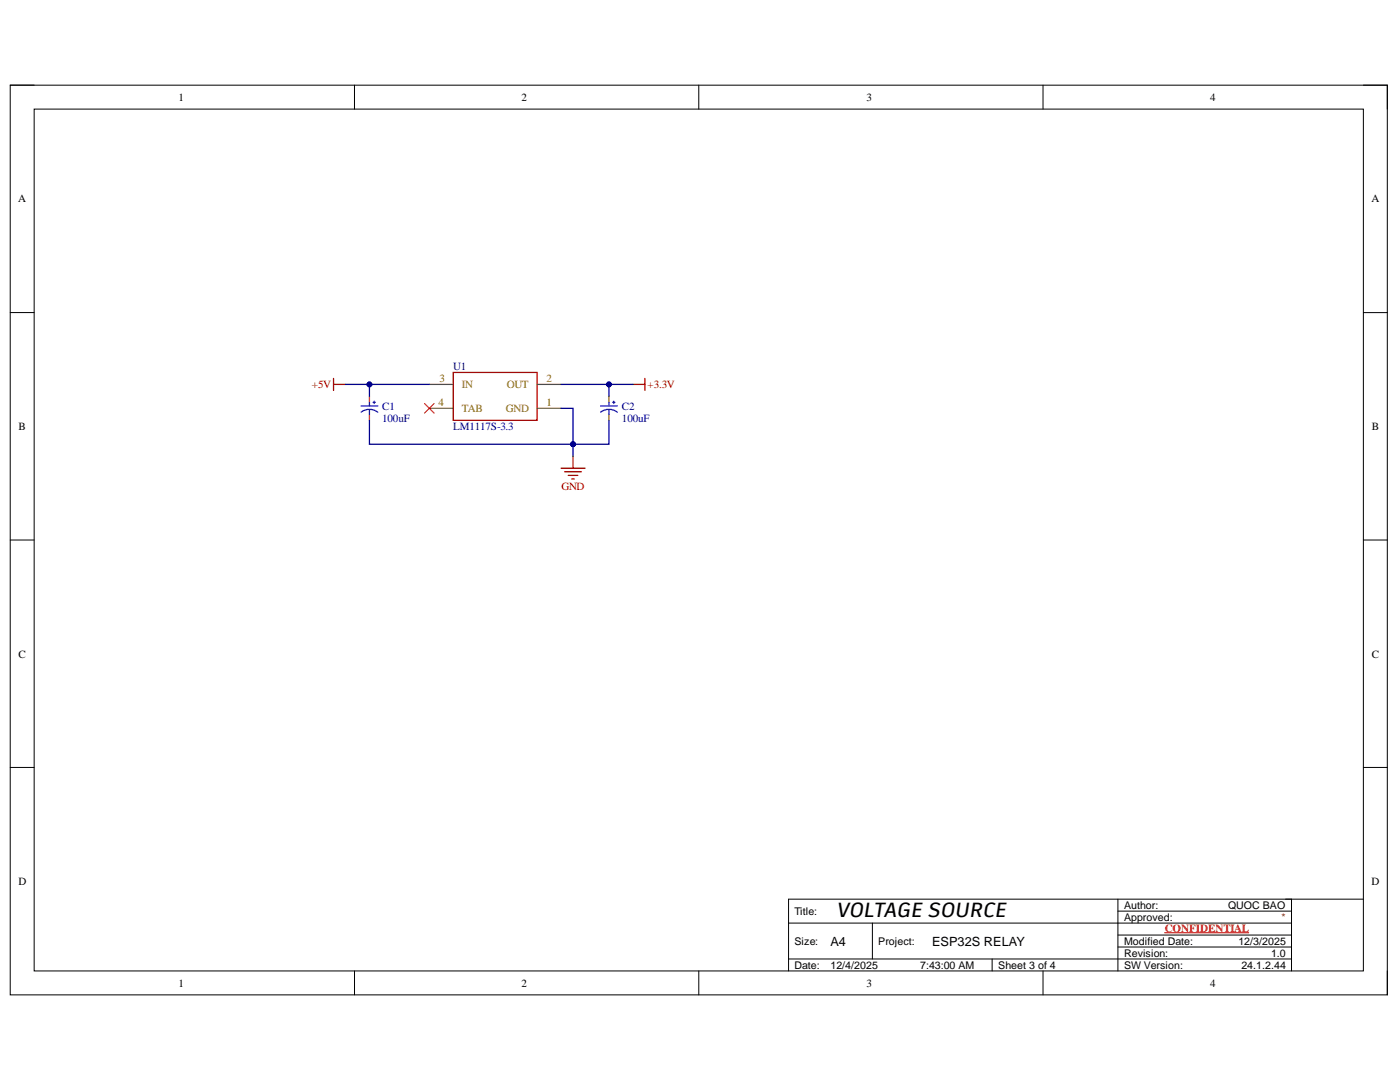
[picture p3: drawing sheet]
<svg xmlns="http://www.w3.org/2000/svg" width="279mm" height="216mm" viewBox="0 0 279 216" stroke-linecap="round" stroke-linejoin="round" font-family="sans-serif">
<path d="M2 17h274.9v181.5h-274.9z" fill="none" stroke="#000" stroke-width=".2"/>
<path d="M6.8 21.8h265.3v171.9h-265.3z" fill-rule="evenodd" fill="#fff"/>
<g fill="none" stroke="#000" stroke-width=".2">
<path d="M2 17h4.8M70.7 17v4.8M139.5 17v4.8M208.2 17v4.8M272.1 17h4.8v4.8M6.8 21.8h265.3v171.9h-265.3zM2 62.4h4.8M272.1 62.4h4.8M2 107.8h4.8M272.1 107.8h4.8M2 153.1h4.8M272.1 153.1h4.8"/>
<path d="M223.1 179.4v14.3M257.7 179.4v14.3M272.1 179.4h-114.7v14.3M70.7 193.7v4.8M139.5 193.7v4.8M157.4 184.2h100.3M157.4 191.4h100.3M174.1 184.2v7.2M198 191.4v2.3M208.2 193.7v4.8M223.1 181.8h34.6M223.1 186.6h34.6"/>
<path d="M223.1 189h34.6M276.9 193.7v4.8"/>
</g>
<path d="M232.4 186.1h16.8" fill="none" stroke="#f00" stroke-width=".2"/>
<path d="M90.5 74.3h16.7v9.6h-16.7z" fill-rule="evenodd" fill="#fff"/>
<path d="M66.6 75.5v2.4M66.6 76.7h2.4M90.5 74.3h16.7v9.6h-16.7zM126.3 76.7h2.4M128.7 75.5v2.4M112 93.4h4.8M112.7 94.1h3.3M113.4 94.9h1.9M114.1 95.6h.5M114.4 91v2.4" fill="none" stroke="#800000" stroke-width=".25"/>
<path d="M85.7 76.7h4.8M107.2 76.7h4.8M85.7 81.5h4.8M107.2 81.5h4.8" fill="none" stroke="#7f6000" stroke-width=".25"/>
<path d="M84.7 80.5l1.9 1.9M86.6 80.5l-1.9 1.9" fill="none" stroke="#f00" stroke-width=".2"/>
<path d="M73.7 79.1v1.2M121.5 79.1v1.2M73.7 82.7v1.2M121.5 82.7v1.2" fill="none" stroke="#b45f06" stroke-width=".25"/>
<path d="M72.1 81h3.3M72.1 82.2a2.69 2.69 0 0 1 3.3 .1M73.7 80.3v.7M73.7 81.7v1M74.4 80.3h.5M74.7 80v.5M119.9 81h3.3M119.9 82.2a2.69 2.69 0 0 1 3.3 .1M121.5 80.3v.7M121.5 81.7v1M122.2 80.3h.5M122.5 80v.5" fill="none" stroke="#00f" stroke-width=".25"/>
<path d="M85.7 76.7h-12v2.4" fill="none" stroke="#000080" stroke-width=".25"/>
<circle cx="73.7" cy="76.7" r=".48" fill="#000080"/>
<circle cx="73.7" cy="76.7" r=".48" fill="none" stroke="#000080" stroke-width=".2"/>
<path d="M112 76.7h9.5v2.4" fill="none" stroke="#000080" stroke-width=".25"/>
<circle cx="121.5" cy="76.7" r=".48" fill="#000080"/>
<circle cx="121.5" cy="76.7" r=".48" fill="none" stroke="#000080" stroke-width=".2"/>
<path d="M73.7 83.9v4.7h47.8v-4.7" fill="none" stroke="#000080" stroke-width=".25"/>
<circle cx="114.4" cy="88.6" r=".48" fill="#000080"/>
<circle cx="114.4" cy="88.6" r=".48" fill="none" stroke="#000080" stroke-width=".2"/>
<path d="M112 81.5h2.4v7.1" fill="none" stroke="#000080" stroke-width=".25"/>
<circle cx="114.4" cy="88.6" r=".48" fill="#000080"/>
<circle cx="114.4" cy="88.6" r=".48" fill="none" stroke="#000080" stroke-width=".2"/>
<path d="M114.4 88.6v2.4" fill="none" stroke="#000080" stroke-width=".25"/>
<circle cx="114.4" cy="88.6" r=".48" fill="#000080"/>
<circle cx="114.4" cy="88.6" r=".48" fill="none" stroke="#000080" stroke-width=".2"/>
<path d="M69 76.7h4.7" fill="none" stroke="#000080" stroke-width=".25"/>
<circle cx="73.7" cy="76.7" r=".48" fill="#000080"/>
<circle cx="73.7" cy="76.7" r=".48" fill="none" stroke="#000080" stroke-width=".2"/>
<path d="M121.5 76.7h4.8" fill="none" stroke="#000080" stroke-width=".25"/>
<circle cx="121.5" cy="76.7" r=".48" fill="#000080"/>
<circle cx="121.5" cy="76.7" r=".48" fill="none" stroke="#000080" stroke-width=".2"/>
<text font-size="4.1" x="166.9" y="182.9">VOLTAGE SOURCE</text>
<g font-size="2.5">
<text x="165.7" y="188.7">A4</text>
<text x="186" y="188.7">ESP32S RELAY</text>
</g>
<g font-size="2.2">
<text x="35.6" y="20.1">1</text>
<text x="104.1" y="20.1">2</text>
<text x="172.9" y="20.1">3</text>
<text x="241.5" y="20.1">4</text>
<text x="3.6" y="40.4">A</text>
<text x="273.7" y="40.4">A</text>
<text x="3.7" y="85.8">B</text>
<text x="273.8" y="85.8">B</text>
<text x="3.7" y="131.2">C</text>
<text x="273.8" y="131.2">C</text>
<text x="3.7" y="176.6">D</text>
<text x="273.7" y="176.6">D</text>
<text x="35.6" y="196.9">1</text>
<text x="104.1" y="196.9">2</text>
<text x="172.9" y="196.9">3</text>
<text x="241.5" y="196.9">4</text>
</g>
<g font-size="2.2" fill="#800000">
<text x="62.2" y="77.5">+5V</text>
<text x="129.2" y="77.5">+3.3V</text>
<text x="112" y="97.8">GND</text>
</g>
<g font-size="2.2" fill="#7f6000">
<text x="87.7" y="76.2">3</text>
<text x="92.2" y="77.5">IN</text>
<text x="101.1" y="77.5">OUT</text>
<text x="109.1" y="76.2">2</text>
<text x="87.5" y="81.1">4</text>
<text x="92.2" y="82.2">TAB</text>
<text x="101" y="82.2">GND</text>
<text x="109.1" y="81.1">1</text>
</g>
<g font-size="2.2" fill="#000080">
<text x="90.5" y="73.9">U1</text>
<text x="76.3" y="81.7">C1</text>
<text x="124.1" y="81.7">C2</text>
<text x="76.3" y="84.2">100uF</text>
<text x="90.5" y="85.8">LM1117S-3.3</text>
<text x="124.1" y="84.2">100uF</text>
</g>
<text font-size="2.2" fill="#f00" x="232.4" y="185.9">CONFIDENTIAL</text>
<g font-size="2.1">
<text x="158.5" y="182.5">Title:</text>
<text x="224.3" y="181.4">Author:</text>
<text x="224.3" y="183.7">Approved:</text>
<text x="245.1" y="181.4">QUOC BAO</text>
<text x="158.5" y="188.5">Size:</text>
<text x="175.3" y="188.5">Project:</text>
<text x="224.3" y="190.9">Revision:</text>
<text x="224.3" y="188.5">Modified Date:</text>
<text x="247.1" y="188.5">12/3/2025</text>
<text x="253.7" y="190.9">1.0</text>
<text x="158.5" y="193.4">Date:</text>
<text x="165.7" y="193.4">12/4/2025</text>
<text x="183.6" y="193.4">7:43:00 AM</text>
<text x="199.2" y="193.4">Sheet 3 of 4</text>
<text x="224.3" y="193.4">SW Version:</text>
<text x="247.7" y="193.4">24.1.2.44</text>
</g>
<text font-size="2.1" fill="#85200c" x="255.8" y="183.7">*</text>
</svg>
